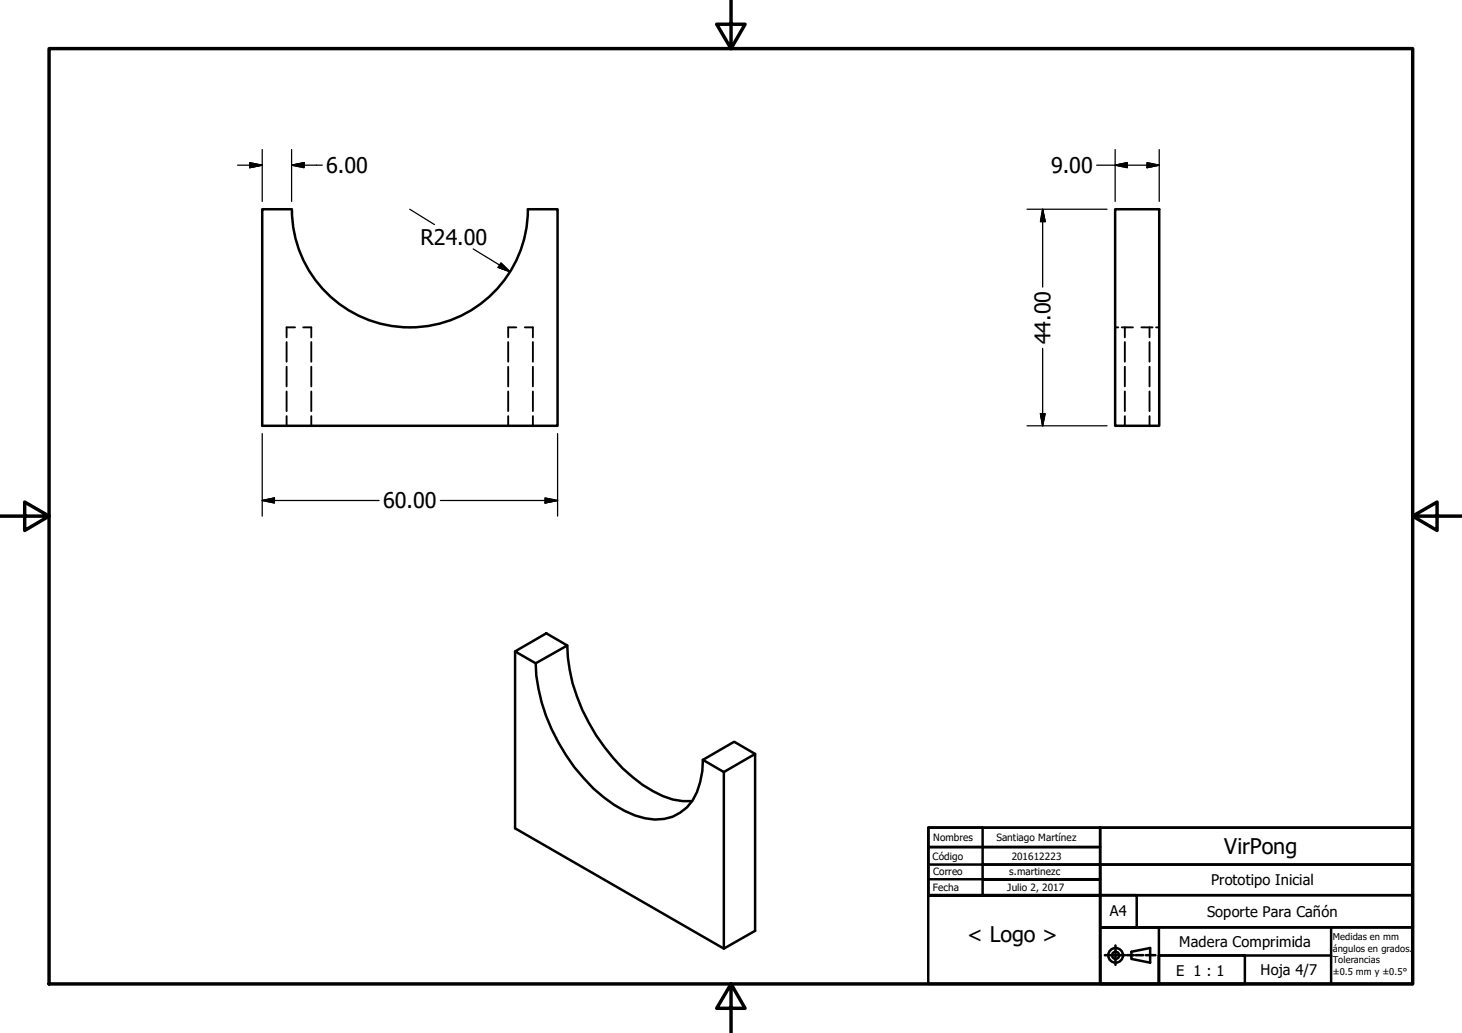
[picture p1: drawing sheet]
<svg xmlns="http://www.w3.org/2000/svg" width="297mm" height="210mm" viewBox="0 0 297 210" stroke-linecap="round" stroke-linejoin="round" font-family="sans-serif">
<!-- layer: Oculto (ANSI) -->
<g fill="none" stroke="#000" stroke-width=".38">
<path d="M58.2 69.5v4M58.2 74.5v4M58.2 79.5v4M59.9 66.5h-1.7v2.1M61.6 66.5h1.6v2.1M63.2 69.5v4M63.2 74.5v4M63.2 79.5v4M103.3 69.5v4M103.3 74.5v4M103.3 79.5v4M104.9 66.5h-1.6v2.1"/>
<path d="M106.6 66.5h1.7v2.1M108.3 69.5v4M108.3 74.5v4M108.3 79.5v4M226.6 66.5h.6M227.9 66.5h2.3M228.5 66.5v2.1M228.5 69.5v4M228.5 74.5v4M228.5 79.5v4M231.9 66.5h2.3M233.6 66.5v2.1"/>
<path d="M233.6 69.5v4M233.6 74.5v4M233.6 79.5v4M234.9 66.5h.6M58.2 84.6v1.9M63.2 84.6v1.9M103.3 84.6v1.9M108.3 84.6v1.9M228.5 84.6v1.9M233.6 84.6v1.9"/>
</g>
<!-- layer: Visible (ANSI) -->
<path d="M59.2 42.5h-5.9v44h60v-44h-6M59.3 42.5a24 24 0 0 0 24 24 24 24 0 0 0 24-23.9M226.6 42.5h8.9v44h-8.9zM104.6 132.4v35.9l42.5 24.5 6.3-3.7v-35.9l-6.3 3.7-4.3-2.5M104.6 132.4l6.4-3.7 4.3 2.5-6.5 3.6zM108.8 134.8a37.8 37.8 0 0 0 16 28.7 15.3 15.3 0 0 0 10.1 2.9 9 9 0 0 0 7.3-7.4l.5-2.2 .1-2.4M115.3 131.2a37.1 37.1 0 0 0 13.2 26.7 22.9 22.9 0 0 0 8.2 4.6l2 .3h1.9M147.1 156.9v35.9M153.4 153.2l-4.2-2.5-6.4 3.7" fill="none" stroke="#000" stroke-width=".51"/>
<!-- layer: Borde (ANSI) -->
<path d="M148.5 -.1v10l-2.9-5h5.8l-2.9 5M10 9.9h277v190h-277zM0 104.9h10l-5-2.9v5.8l5-2.9M287 104.9l5 2.9v-5.8l-5 2.9h10M148.5 199.9l2.9 5h-5.8l2.9-5v10" fill="none" stroke="#000" stroke-width=".7"/>
<g fill="none" stroke="#000" stroke-width=".51">
<path d="M188.6 175.7v6.2h34.9h-34.9h34.9v-3.2h-23.9h23.9v-3h-23.9M188.6 175.7v-3.6h34.9v3.6h-23.9M188.6 168.2h34.9v3.9h-34.9zM188.6 168.2h11v13.7h-11zM188.6 168.2h98.4v31.7h-98.4zM188.6 178.7h11M188.6 175.7h11M223.5 175.7h63.5v6.2h-63.5zM223.5 168.2h63.5v7.5h-63.5zM223.5 175.7v24.2M223.5 181.9h7.4v6.5h-7.4zM223.5 181.9h63.5v6.5h-63.5z"/>
<path d="M224.5 194.1h1.2M226.1 194.1h1.2M226.6 192.1v1M226.6 193.3v1.6M226.6 195v1.1M227.6 194.1h1M229 194.1h1.4M229.9 193.4l3.8-.8v3l-3.8-.7zM230.8 194.1h1.5M232.8 194.1h2M235.5 194.2h17.4v5.7h-17.4zM270.4 194.2h-34.9v5.7h-12"/>
<path d="M270.4 188.4v11.5M287 194.2v-5.8h-63.5v11.5h12v-11.5h-12v11.5"/>
<circle cx="226.7" cy="194.1" r="1.49"/>
<circle cx="226.7" cy="194.1" r=".73"/>
</g>
<!-- layer: Cota (ANSI) -->
<g fill="none" stroke="#000" stroke-width=".25">
<path d="M48.3 33.6h5M50.7 33.1l2.6 .5-2.6 .5zM53.3 30.4v10.5M59.2 33.6l2.6-.5v1zM59.2 33.6h6.3M59.2 30.4v10.5M222.8 33.6h12.7M226.6 33.6l2.4-.5v1zM226.6 30.4v10.5M233 33.1l2.5 .5-2.5 .5zM235.5 30.4v10.5M83.2 42.5l5.1 3.1"/>
<path d="M96.1 50.6l7.5 4.6M101.8 53.4l1.8 1.8-2.4-.9zM208.7 42.5h16.2M211.8 42.5l.5 2.6h-.9zM211.8 42.5v15.8M211.8 70.8v15.7M53.3 88.1v16.8M113.3 88.1v16.8M208.7 86.5h16.2M211.4 84h.9l-.5 2.5zM53.3 101.7l2.5-.5v1zM53.3 101.7h23.7"/>
<path d="M89.5 101.7h23.8M110.7 101.2l2.6 .5-2.6 .5z"/>
</g>
<g fill="#000" stroke="#000" stroke-width=".25">
<path d="M50.7 34.1l2.6-.5zM50.7 33.1l2.6 .5-2.6 .5zM59.2 33.6l2.6-.5zM59.2 33.6l2.6-.5v1zM226.6 33.6l2.4-.5zM226.6 33.6l2.4-.5v1zM233 34.1l2.5-.5zM233 33.1l2.5 .5-2.5 .5zM101.2 54.3l2.4 .9zM101.8 53.4l1.8 1.8-2.4-.9zM211.8 42.5l.5 2.5zM211.8 42.5l.5 2.5h-.9z"/>
<path d="M211.4 84l.4 2.5zM211.4 84h.9l-.5 2.5zM53.3 101.7l2.5-.5zM53.3 101.7l2.5-.5v1zM110.7 102.2l2.6-.5zM110.7 101.2l2.6 .5-2.6 .5z"/>
</g>
<g font-size="4.4">
<text x="66.3" y="35.2">6.00</text>
<text x="213.6" y="35.2">9.00</text>
<text x="85.4" y="49.7">R24.00</text>
<text x="213.4" y="69.9" transform="rotate(-90 213.4 69.9)">44.00</text>
<text x="77.9" y="103.3">60.00</text>
<text x="248.7" y="173.5">VirPong</text>
<text x="196.5" y="191.4">&lt; Logo &gt;</text>
</g>
<g font-size="3">
<text x="246.1" y="179.8">Prototipo Inicial</text>
<text x="225.5" y="186.1">A4</text>
<text x="245.2" y="186.4">Soporte Para Cañón</text>
<text x="239.6" y="192.4">Madera Comprimida</text>
<text x="239" y="198.3">E 1 : 1</text>
<text x="256.1" y="198">Hoja 4/7</text>
</g>
<g font-size="2">
<text x="189.6" y="170.9">Nombres</text>
<text x="202.4" y="170.9">Santiago Martínez</text>
<text x="189.5" y="174.7">Código</text>
<text x="189.6" y="177.7">Correo</text>
<text x="205" y="177.9">s.martinezc</text>
<text x="205.5" y="174.7">201612223</text>
<text x="189.5" y="181">Fecha</text>
<text x="204.7" y="181">Julio 2, 2017</text>
</g>
<g font-size="1.9">
<text x="270.8" y="191.1">Medidas en mm</text>
<text x="270.8" y="193.4">ángulos en grados.</text>
<text x="270.8" y="195.7">Tolerancias</text>
<text x="270.8" y="198">±0.5 mm y ±0.5°</text>
</g>
</svg>
